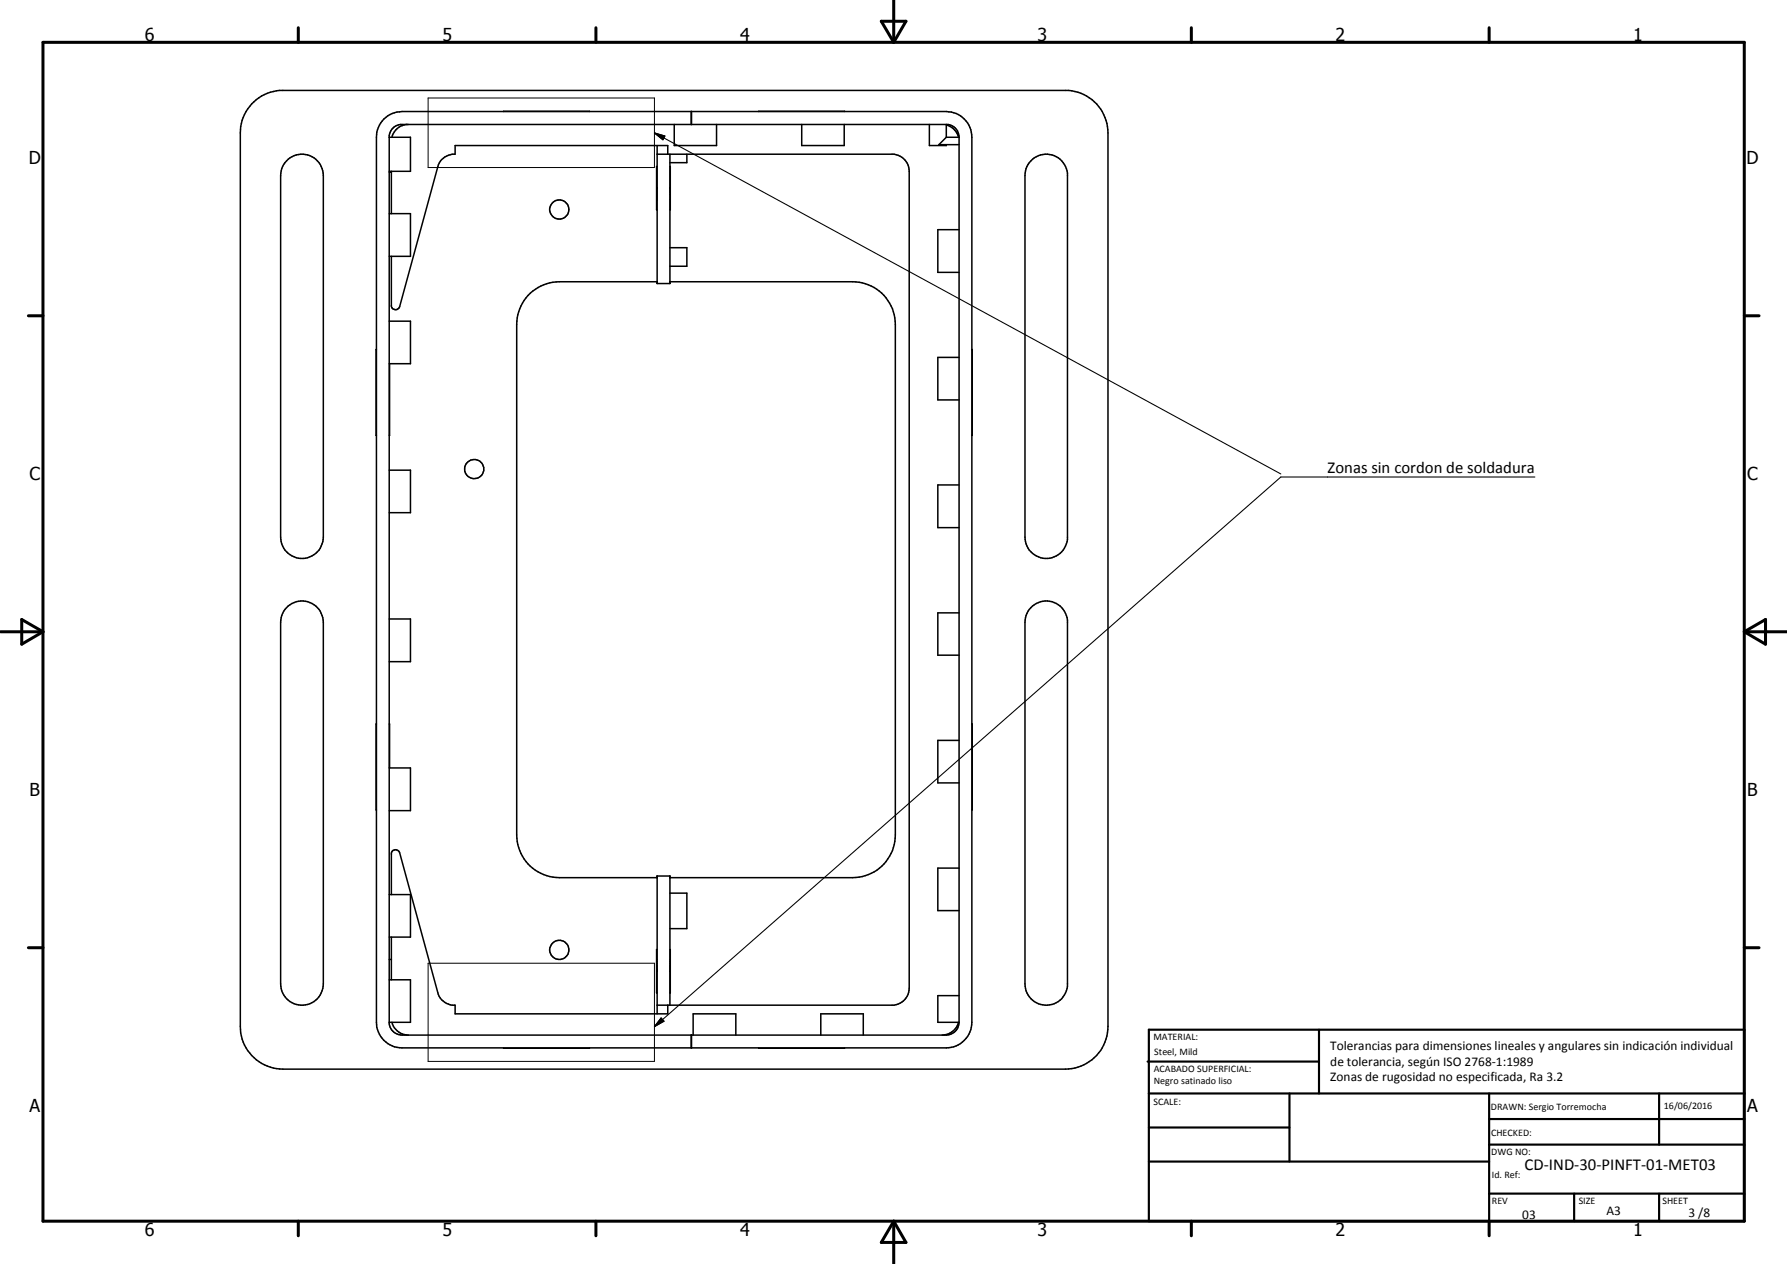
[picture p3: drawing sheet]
<svg xmlns="http://www.w3.org/2000/svg" width="420mm" height="297mm" viewBox="0 0 420 297" stroke-linecap="round" stroke-linejoin="round" font-family="sans-serif">
<g fill="none" stroke="#000" stroke-width=".35">
<path d="M59.2 24.4a10.2 10.2 0 0 1 6.5-3.1h185.5a10 10 0 0 1 9.3 9.9v210a10.1 10.1 0 0 1-10 10h-184a10 10 0 0 1-10-10v-210a10 10 0 0 1 2.7-6.8zM67.4 37.8a5 5 0 0 1 5.5-1.2 5 5 0 0 1 3.1 4.6v85a5 5 0 0 1-5 5 5 5 0 0 1-5-5v-85l.2-1.6 .5-.9zM90.2 28a6.2 6.2 0 0 1 4.3-1.8h128a6.1 6.1 0 0 1 6 6.1v207.9a6.1 6.1 0 0 1-6 6.1h-128a6 6 0 0 1-6-6.1v-207.9a6.2 6.2 0 0 1 1.7-4.3zM91.5 32.3h5v8h-5M95.5 29.3a4 4 0 0 0-3.4 3M118.4 26.2h20.2M154.5 39.1h-.1v10.2h.1M154.5 36.2h55.7a4.1 4.1 0 0 1 3.6 4.1v191.9a4.1 4.1 0 0 1-3.6 4h-55.7M154.5 34.2v32.4h3v-30.4M157 36.2v-2h-50v2a4 4 0 0 0-4.1 3l-8.9 32.9a1.01 1.01 0 0 1-1 .7 1.01 1.01 0 0 1-1-.8v-11.8M157.5 39.1v10.2M158.5 29.3v4.9h10v-4.9"/>
<path d="M161.5 36.2v2h-4M162.5 26.2v3.1M162.6 26.2v3.1M178.4 26.2h20.2M188.5 29.3v4.9h10v-4.9M218.5 29.3v4.9h4v-.2M222.5 29.4a3.9 3.9 0 0 1 2.9 2.9M222.5 32.3h3M222.5 32.3l-1.7 1.7h4.7M222.5 29.3v3M225.5 32.3v207.9M225.5 32.3a3 3 0 0 0-2.6-3h-128.8a2.97 2.97 0 0 0-2.6 2.5v208.8a3 3 0 0 0 3 2.6h128a3 3 0 0 0 3-3"/>
<path d="M242.4 37.8a5 5 0 0 1 5.2-1.3 5 5 0 0 1 3.4 4.2v86.1a5 5 0 0 1-5.3 4.4 5 5 0 0 1-4.7-5v-85l.2-1.6 .5-.9zM91.5 50.2h5v10h-5M91.5 40.5h.5M92 40.3v9.9M157.5 58.2h4v4.4h-4M225.5 54h-5v10h5M91.5 75.5h5v10h-5M154.5 66.2h-23a10 10 0 0 0-10 10v120a10 10 0 0 0 10 10h23M157.5 66.2h43a10 10 0 0 1 10 10v120a10 10 0 0 1-10 10h-43M88.5 82.1v20.2M91.6 85.5l-.1 16.8M225.5 84h-5v10h5"/>
<path d="M228.5 82.1v20.2M91.5 110.5h5v10h-5M225.5 114h-5v10h5M67.4 142.8a5 5 0 0 1 5.5-1.2 5 5 0 0 1 3.1 4.6v85a5 5 0 0 1-5 5 5 5 0 0 1-5-5v-85l.2-1.5 .5-1.1zM91.5 145.5h5v10h-5M225.5 144h-5v10h5M242.4 142.8a5 5 0 0 1 5.2-1.3 5 5 0 0 1 3.4 4.2v86.1a5 5 0 0 1-5.3 4.4 5 5 0 0 1-4.7-5v-85l.2-1.5 .5-1.1zM88.5 170.1v20.2M91.5 170.1l.1 10.4M225.5 174h-5v10h5M228.5 170.1v20.2M91.5 180.5h5v10h-5"/>
<path d="M91.5 210.2h5v10h-5M92 210.2v-9.8a1.01 1.01 0 0 1 1-.7 1.01 1.01 0 0 1 1 .7l8.9 32.9a4.1 4.1 0 0 0 4.1 2.9v2.1h50v-2.1M157.5 209.9h4v8.3h-4M225.5 204h-5v10h5M91.5 225.5h.5M91.5 230.3h5v9.9h-5M92 220.2v10.1M154.5 223.1h-.1v10.2h.1M157.5 223.1v10.2M157.5 236.2v-30.3h-3v32.4M225.5 234h-5v6.2h5M92.1 240.2a4 4 0 0 0 3.9 3"/>
<path d="M118.4 246.3h20.2M162.5 243.2v3.1M162.6 243.2v3.1M163 243.2v-4.9h10v4.9M178.4 246.3h20.2M193 243.2v-4.9h10v4.9M225.4 240.2a4 4 0 0 1-3.9 3"/>
<circle cx="131.5" cy="49.2" r="2.25"/>
<circle cx="111.5" cy="110.2" r="2.26"/>
<circle cx="131.5" cy="223.2" r="2.26"/>
</g>
<g fill="#000">
<circle cx="154.5" cy="205.9" r=".18"/>
<circle cx="157.5" cy="205.9" r=".18"/>
</g>
<g fill="none" stroke="#000" stroke-width=".71">
<path d="M10.1 9.9h400v277.1h-400zM70.1 6.5v3.4M140.1 6.5v3.4M207.2 5h5.8l-2.9 4.9zM210.1 0v9.9M280.1 6.5v3.4M350.1 6.5v3.4M6.7 74.2h3.4M410.1 74.2h3.5M.1 148.5h10M5.1 145.6l5 2.9-5 2.9zM410.1 148.5h10"/>
<path d="M410.1 148.5l5-2.9v5.8zM6.7 222.7h3.4M410.1 222.7h3.5M70.1 287v3.4M140.1 287v3.4M210.1 287v10M210.1 287l2.9 5h-5.8zM280.1 287v3.4M350.1 287v3.4"/>
</g>
<g fill="none" stroke="#000" stroke-width=".51">
<path d="M269.8 249.5h40.3M270.1 242h140v45h-140zM270.1 257h140M303.2 257v16M310.1 242v15M350.1 257v30M390.1 257v12M270.1 265h33.1M270.1 273h80M350.1 269h60M350.1 263h60M350.1 280.5h60"/>
<path d="M370.1 280.5v6.5M390.1 280.5v6.5"/>
</g>
<path d="M100.7 23h53.2v16.4h-53.2zM100.7 226.4h53.2v23h-53.2z" fill="none" stroke="#000" stroke-width=".24"/>
<path d="M153.9 31.2l2.4 .8-.4 .9zM153.9 31.2l147.2 80.2M360.9 112.1h-59.8l-147.2 129.2M155.4 239.2l.7 .8-2.2 1.3z" fill="none" stroke="#000" stroke-width=".25"/>
<path d="M153.9 31.2l2.4 .8-.4 .9zM155.4 239.2l.7 .8-2.2 1.3z" fill="#000"/>
<g font-size="4.2">
<text x="34" y="9.6">6</text>
<text x="104" y="9.6">5</text>
<text x="174" y="9.6">4</text>
<text x="244" y="9.6">3</text>
<text x="314" y="9.6">2</text>
<text x="384" y="9.6">1</text>
<text x="6.8" y="38.7">D</text>
<text x="410.6" y="38.7">D</text>
<text x="7" y="112.9">C</text>
<text x="410.8" y="112.9">C</text>
<text x="7" y="187.1">B</text>
<text x="410.8" y="187.1">B</text>
<text x="7" y="261.4">A</text>
<text x="410.8" y="261.4">A</text>
<text x="34" y="290.4">6</text>
<text x="104" y="290.4">5</text>
<text x="174" y="290.4">4</text>
<text x="244" y="290.4">3</text>
<text x="314" y="290.4">2</text>
<text x="384" y="290.4">1</text>
</g>
<g font-size="3.9">
<text x="312.1" y="111.1">Zonas sin cordon de soldadura</text>
<text x="358.5" y="275">CD-IND-30-PINFT-01-MET03</text>
</g>
<g font-size="3.1">
<text x="312.7" y="246.8">Tolerancias para dimensiones lineales y angulares sin indicación individual</text>
<text x="312.7" y="250.4">de tolerancia, según ISO 2768-1:1989</text>
<text x="312.7" y="254">Zonas de rugosidad no especificada, Ra 3.2</text>
<text x="357.9" y="286.4">03</text>
<text x="377.7" y="285.6">A3</text>
<text x="397" y="285.9">3 /8</text>
</g>
<g font-size="2.4">
<text x="271.2" y="244.4">MATERIAL:</text>
<text x="271.3" y="252">ACABADO SUPERFICIAL:</text>
<text x="271.4" y="247.9">Steel, Mild</text>
<text x="271.3" y="254.6">Negro satinado liso</text>
<text x="271.2" y="259.7">SCALE:</text>
<text x="350.6" y="260.8">DRAWN: Sergio Torremocha</text>
<text x="391.2" y="260.6">16/06/2016</text>
<text x="350.6" y="267">CHECKED:</text>
<text x="350.6" y="271.4">DWG NO:</text>
<text x="350.8" y="276.9">Id. Ref:</text>
<text x="350.8" y="282.8">REV</text>
<text x="371.2" y="282.9">SIZE</text>
<text x="390.9" y="282.9">SHEET</text>
</g>
</svg>
